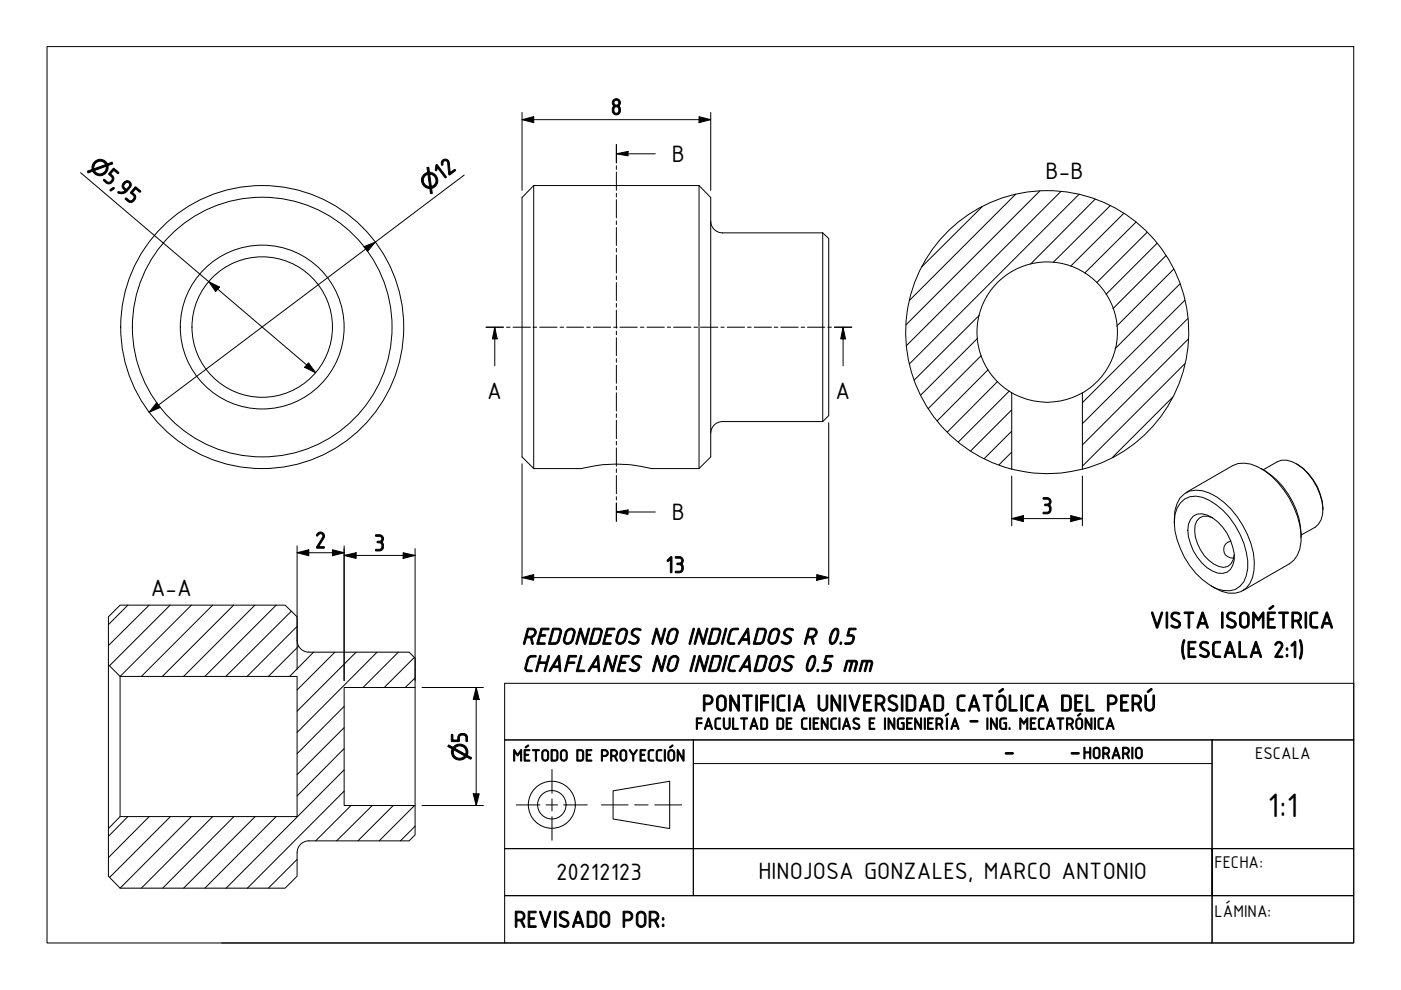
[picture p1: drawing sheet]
<svg xmlns="http://www.w3.org/2000/svg" width="297mm" height="210mm" viewBox="0 0 297 210" stroke-linecap="round" stroke-linejoin="round" font-family="sans-serif">
<!-- layer: Sombreado (ISO) -->
<g fill="none" stroke="#000" stroke-width=".21">
<path d="M208.3 43.8l-12.9 12.8M215.3 41.2l-22.5 22.5M220.5 40.5l-28.4 28.4M224.9 40.6l-32.7 32.7M228.8 41.2l-36 36M232.2 42.2l-13.7 13.8M235.4 43.6l-12.1 12M238.3 45.2l-11.3 11.2M240.9 47.1l-10.9 10.8M243.2 49.2l-10.7 10.7M245.3 51.6l-10.8 10.8M247.2 54.2l-11.2 11.2"/>
<path d="M248.9 57.1l-12.1 12M207.3 71.7l-12.1 12.1M207.6 66.8l-13.8 13.8M208 75.4l-11.2 11.2M209.5 78.4l-10.8 10.9M250.2 60.2l-13.8 13.7M251.2 77.1l-21.7 21.7M251.2 63.7l-21.7 21.7M251.8 67.5l-22.3 22.3M251.9 71.9l-22.4 22.4M211.5 80.9l-10.6 10.7M214 82.9l-10.8 10.8"/>
<path d="M214.5 95.9l-2.7 2.7M214.5 91.4l-5.8 5.9M214.5 86.9l-8.7 8.7M248.7 84.2l-12.9 12.8M27.1 128.3l-4.1 4.1M31.6 128.3l-8.6 8.6M36.1 128.3l-12.9 12.8M40.6 128.3l-15.1 15.1M45.1 128.3l-15.1 15.1M49.5 128.3l-15.1 15.1M54 128.3l-15.1 15.1M58.5 128.3l-15.1 15.1"/>
<path d="M61.8 129.6l-13.9 13.8M63 132.8l-10.6 10.6M63.3 137l-6.4 6.4M66.5 138.3l-5.1 5.1M71 138.3l-8 8M75.5 138.3l-12.5 12.5M79.9 138.3l-16.9 17M84.5 138.3l-7.5 7.5M87.8 139.4l-6.3 6.4M73 158.7l-10 10.1M73 154.3l-10 9.9M73 149.8l-10 10"/>
<path d="M88 143.7l-2.1 2.1M27.1 173.1l-4.1 4.2M31.6 173.1l-8.6 8.7M36.1 173.1l-12.9 12.9M40.6 173.1l-15.1 15.2M45.1 173.1l-15.1 15.2M49.6 173.1l-15.1 15.2M54.1 173.1l-15.2 15.2M58.5 173.1l-15.1 15.2M73 167.7l-20.5 20.6M73 163.2l-25.1 25.1M74.4 170.8l-7.5 7.5"/>
<path d="M78.9 170.8l-7.5 7.5M83.4 170.8l-7.5 7.5M87.9 170.8l-7.5 7.5M88 175.2l-3.1 3.1M63 182.2l-6.1 6.1"/>
</g>
<!-- layer: Visible (ISO) -->
<g fill="none" stroke="#000" stroke-width=".21">
<path d="M113.2 39.3l-2.5 2.6v55l2.5 2.4M113.2 39.3v60M113.2 39.3h35M148.2 39.3v60M148.2 39.3l2.5 2.6v55l-2.5 2.4M150.7 46.9a2.51 2.51 0 0 0 2.5 2.5h21.2M174.4 49.4l1.3 1.2v37.5l-1.3 1.3M174.4 49.4v40M113.2 99.3h10a29.9 29.9 0 0 1 15 0h10M174.4 89.4h-21.2a2.51 2.51 0 0 0-2.5 2.5M214.5 99.5a29.9 29.9 0 0 0 15 0M214.5 83.3a14.8 14.8 0 0 0 15 0"/>
<path d="M214.5 83.3v16.2M214.5 83.3a14.9 14.9 0 0 1-3.9-22.5 14.9 14.9 0 0 1 22.8 0 14.9 14.9 0 0 1-3.9 22.5M214.5 99.5a30 30 0 0 1-17.1-46.2 30 30 0 0 1 49.3 0 30 30 0 0 1-17.2 46.2M229.5 83.3v16.2M267.4 99.3a16.8 16.8 0 0 1 8.4 14.7M267.8 99.6l3-1.7a4.2 4.2 0 0 1 4.3 .6 12.3 12.3 0 0 1 5.3 10.6l-.3 1.1-.6 1-.7 .6-3 1.6M274.8 98.3a11.7 11.7 0 0 1 5.7 9.8M249 110.8a8.1 8.1 0 0 1 1.2-5.2 4.4 4.4 0 0 1 4.8-1.6 14.7 14.7 0 0 1 8.5 7.4 14.3 14.3 0 0 1 2.1 11.1 4.6 4.6 0 0 1-6.6 2.9l-2.2-1.2M250.3 106.7a4.1 4.1 0 0 1 4.7-1.3 16.3 16.3 0 0 1 9.5 13.4 6.7 6.7 0 0 1-1.6 5.5 5.1 5.1 0 0 1-6.5-.3 17.2 17.2 0 0 1-7.4-13.2l.1-1.7 .5-1.4zM251.5 104.4l9.9-5.7a5.8 5.8 0 0 1 5.2 .3 18.2 18.2 0 0 1 9.2 15.8 5.7 5.7 0 0 1-2.4 4.7l-9.9 5.8M253 109.4a3.5 3.5 0 0 1 4 .4 10.7 10.7 0 0 1 4.7 8.9 2.88 2.88 0 0 1-1.6 2.6 2.88 2.88 0 0 1-3.1-.2 10.2 10.2 0 0 1-5-9.9l.4-1.1zM257.1 109.8a2.38 2.38 0 0 0-3.7 1.6 8.7 8.7 0 0 0 5 8.7 2.13 2.13 0 0 0 3-1.4l.3-1.1"/>
<path d="M261 114.7a1.83 1.83 0 0 0-1.5 2.1 1.83 1.83 0 0 0 2.1 1.5M63 135.8v-5l-2.5-2.5h-35l-2.5 2.5v10.1l2.5 2.5h37.5v29.7h-37.5M63 135.8a2.51 2.51 0 0 0 2.5 2.5M65.5 138.3h21.2l1.3 1.2v6.3h-15v25h15v6.2l-1.3 1.3h-21.2M23 140.9v34.8M25.5 143.4v29.7M88 145.8v25M25.5 173.1l-2.5 2.6v10.1l2.5 2.5h35l2.5-2.5v-5a2.51 2.51 0 0 1 2.5-2.5"/>
<circle cx="55.6" cy="69.3" r="14.9"/>
<circle cx="55.6" cy="69.3" r="17.4"/>
<circle cx="55.6" cy="69.3" r="27.5"/>
<circle cx="55.6" cy="69.3" r="30"/>
</g>
<g fill="none" stroke="#000" stroke-width=".21">
<path d="M130.7 32.6l2.5-.5v1zM130.7 30.6v3.9M130.7 35.2v.7M130.7 36.5v3.9M130.7 32.6h8.2M130.7 41v.8M130.7 42.3v3.9M130.7 46.8v.8M130.7 48.2v3.8M130.7 52.7v.7M130.7 54.1v3.8M130.7 58.5v.8"/>
<path d="M130.7 59.9v3.8M103.1 69.4h3.6M104.9 69.4l.5 2.5h-1zM104.9 69.4v8.2M107.4 69.4h.7M108.8 69.4h3.7M113 69.4h.8M114.4 69.4h3.7M118.7 69.4h.8M120.1 69.4h3.7M124.4 69.4h.8M125.8 69.4h3.7"/>
<path d="M130.1 69.4h.8M130.7 64.4v.7M130.7 65.8v3.8M130.7 70.2v.8M130.7 71.6v3.8M130.7 76v.8M130.7 77.4v3.9M131.4 69.4h3.7M135.8 69.4h.7M137.2 69.4h3.6M141.5 69.4h.7M142.8 69.4h3.7"/>
<path d="M147.1 69.4h.8M148.5 69.4h3.7M152.8 69.4h.7M154.2 69.4h3.7M158.5 69.4h.8M159.9 69.4h3.7M164.1 69.4h.8M165.5 69.4h3.7M169.9 69.4h.7M171.2 69.4h3.7M175.5 69.4h.8M176.9 69.4h3.7"/>
<path d="M178.8 69.4l.5 2.5h-1.1zM178.8 69.4v8.2M130.7 81.9v.7M130.7 83.3v3.9M130.7 87.7v.8M130.7 89.1v3.9M130.7 93.6v.7M130.7 95v3.8M130.7 99.4v.8M130.7 108.6l2.5-.5v1zM130.7 100.8v3.9M130.7 105.3v.7"/>
<path d="M130.7 106.7v3.8M130.7 108.6h8.2"/>
</g>
<path d="M130.7 32.6l2.5-.5v1zM104.9 69.4l.5 2.5h-1zM178.8 69.4l.5 2.5h-1.1zM130.7 108.6l2.5-.5v1z" fill="#000"/>
<!-- layer: Borde (ISO) -->
<g fill="none" stroke="#000" stroke-width=".21">
<path d="M10 9.9h277v190h-277zM107 156.9h40v23h-40zM107 144.9h180v12h-180zM147 156.9h110v23h-110zM257 156.9h30v23h-30zM107 179.9h40v10h-40zM109.5 170.7h5M115.8 170.7h2.4M117 163.2v5M117 169.4v2.5M117 173.1v5.1M119.5 170.7h5"/>
<path d="M127.5 170.7h5.7M130 167.7l12-2.1v10.1l-12-2.1zM134.6 170.7h2.8M138.8 170.7h5.7M147 179.9h110v10h30v-10h-30v10h-110zM147 161.9h110M47 199.9h60M107 189.9h150v10h-150zM257 189.9h30v10h-30z"/>
<circle cx="117" cy="170.6" r="5"/>
<circle cx="117" cy="170.6" r="3"/>
</g>
<!-- layer: Cota (ISO) -->
<g fill="none" stroke="#000" stroke-width=".21">
<path d="M17.1 36.6l49.8 42.4M98.4 37.1l-66.8 50.3M110.7 25.4l2.5-.7v1.3zM110.7 23.8v16.6M110.7 25.4h40M148.2 24.7l2.5 .7-2.5 .6zM150.7 23.8v16.6M44.3 59.7l2.2 1.2-.8 .9zM77.2 52.3l2.4-1-1.7 2zM65.4 76.9l1.5 2.1-2.3-1.1zM33.2 85.4l.8 1-2.4 1zM110.7 98.3v25.6"/>
<path d="M175.7 89.6v34.3M63 117.2l2.5-.6v1.2zM63 117.2h10M63 115.7v26.2M70.5 116.6l2.5 .6-2.5 .6zM73 117.8l2.5-.6v1.2zM73 115.7v28.6M73 117.8h15M85.5 117.2l2.5 .6-2.5 .6zM88 116.3v28M214.5 110l2.5-.7v1.3zM214.5 110h15"/>
<path d="M214.5 100.9v10.6M227 109.3l2.5 .7-2.5 .6zM229.5 100.9v10.6M110.7 122.5l2.5-.7v1.2zM110.7 122.5h65M173.2 121.8l2.5 .7-2.5 .5zM89.5 145.8h13M101 145.8l.6 2.5h-1.3zM101 145.8v25M89.5 170.8h13M100.3 168.3h1.3l-.6 2.5z"/>
</g>
<g fill="#000">
<path d="M110.7 25.4l2.5-.7v1.3zM148.2 24.7l2.5 .7-2.5 .6zM77.2 52.3l2.4-1-1.7 2zM44.3 59.7l2.2 1.2-.8 .9zM65.4 76.9l1.5 2.1-2.3-1.1zM33.2 85.4l.8 1-2.4 1zM63 117.2l2.5-.6v1.2zM70.5 116.6l2.5 .6-2.5 .6zM73 117.8l2.5-.6v1.2zM85.5 117.2l2.5 .6-2.5 .6zM214.5 110l2.5-.7v1.3zM227 109.3l2.5 .7-2.5 .6z"/>
<path d="M110.7 122.5l2.5-.7v1.2zM173.2 121.8l2.5 .7-2.5 .5zM101 145.8l.6 2.5h-1.3zM100.3 168.3h1.3l-.6 2.5z"/>
</g>
<text font-size="7.7" x="268.7" y="173.1">1:1</text>
<g font-size="5.4">
<text x="142.4" y="34.3">B</text>
<text x="221.7" y="37.9">B-B</text>
<text x="103.3" y="84.6">A</text>
<text x="177.2" y="84.6">A</text>
<text x="142.4" y="110.3">B</text>
<text x="32" y="126.4">A-A</text>
<text x="117.9" y="186.7">20212123</text>
<text x="160.8" y="186.3">HINOJOSA GONZALES, MARCO ANTONIO</text>
</g>
<g font-size="5.3">
<text x="129.5" y="24.4">8</text>
<text x="21.6" y="38" transform="rotate(40 21.6 38)">5,95</text>
<text x="93.6" y="38.4" transform="rotate(-37 93.6 38.4)">12</text>
<text x="220.8" y="108.9">3</text>
<text x="66.7" y="116.2">2</text>
<text x="79.2" y="116.8">3</text>
<text x="141.1" y="121.4">13</text>
<text x="110.6" y="136.6">REDONDEOS NO INDICADOS R 0.5</text>
<text x="243.8" y="133.2">VISTA ISOMÉTRICA</text>
<text x="110.7" y="142.4">CHAFLANES NO INDICADOS 0.5 mm</text>
<text x="250.2" y="139.4">(ESCALA 2:1)</text>
<text x="148.8" y="150.8">PONTIFICIA UNIVERSIDAD CATÓLICA DEL PERÚ</text>
<text x="205.3" y="154">-</text>
<text x="99.1" y="157.6" transform="rotate(-90 99.1 157.6)">5</text>
<text x="212.8" y="160.8">-</text>
<text x="226.8" y="160.8">-</text>
<text x="108.9" y="196.6">REVISADO POR:</text>
</g>
<g font-size="4.5">
<text x="18.7" y="35.5" transform="rotate(40 18.7 35.5)">⌀</text>
<text x="90.6" y="40.7" transform="rotate(-37 90.6 40.7)">⌀</text>
<text x="99.1" y="161.4" transform="rotate(-90 99.1 161.4)">⌀</text>
</g>
<g font-size="3.9">
<text x="266.1" y="160.9">ESCALA</text>
<text x="257.5" y="183.9">FECHA:</text>
<text x="257.5" y="194.4">LÁMINA:</text>
</g>
<g font-size="3.8">
<text x="147.4" y="154.7">FACULTAD DE CIENCIAS E INGENIERÍA</text>
<text x="209" y="154.7">ING. MECATRÓNICA</text>
<text x="108.6" y="161.4">MÉTODO DE PROYECCIÓN</text>
<text x="229.6" y="160.9">HORARIO</text>
</g>
</svg>
